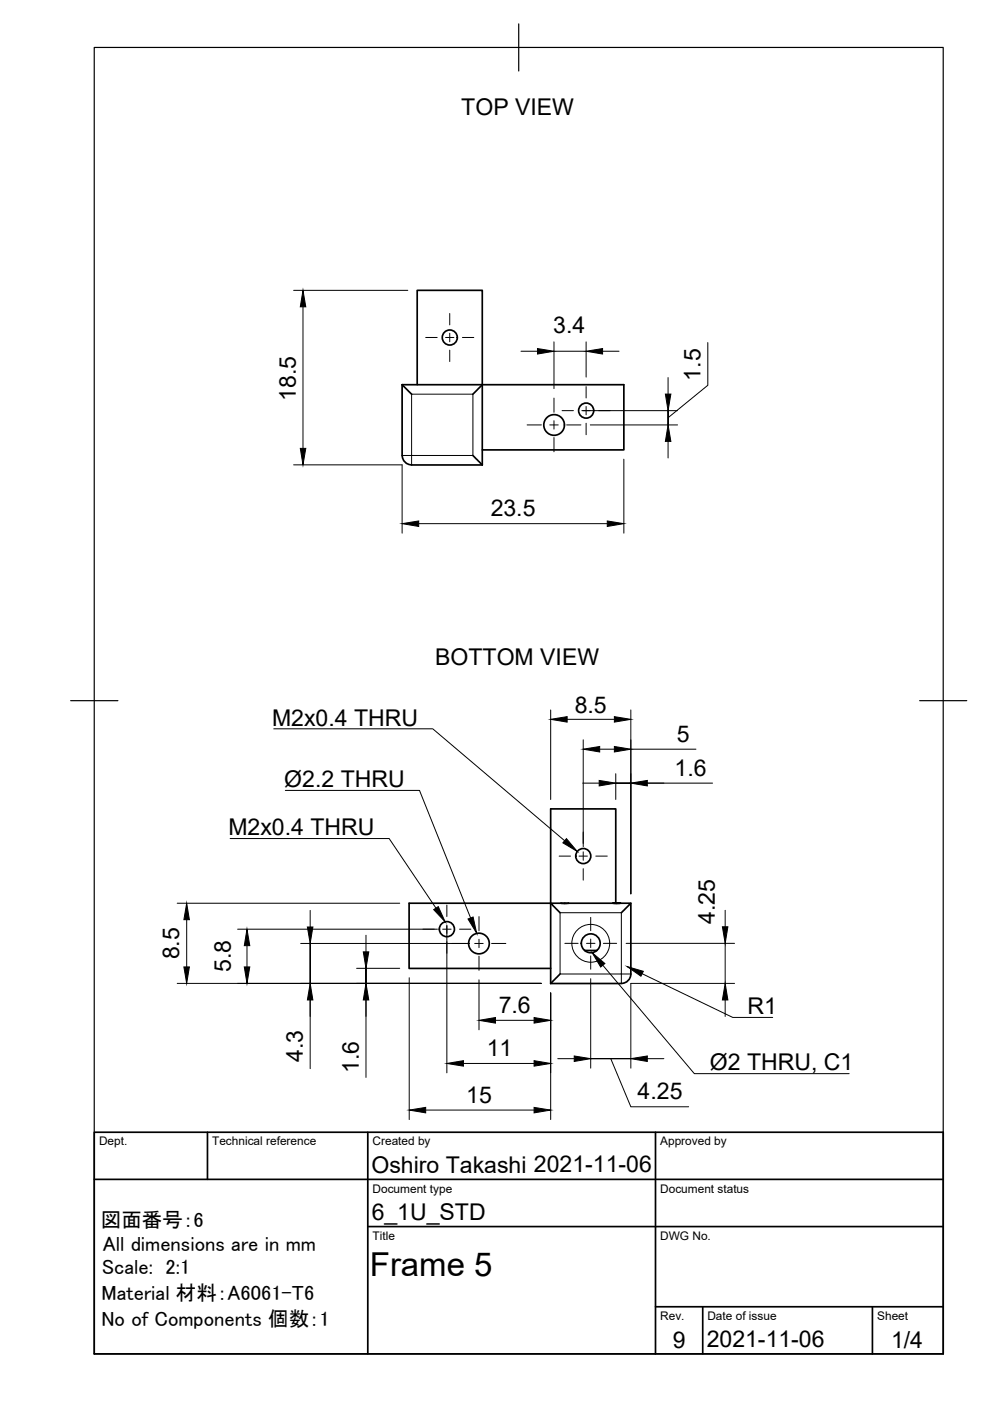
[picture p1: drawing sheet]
<svg xmlns="http://www.w3.org/2000/svg" width="210mm" height="297mm" viewBox="0 0 210 297" stroke-linecap="round" stroke-linejoin="round" font-family="sans-serif">
<!-- layer: Visible -->
<g fill="none" stroke="#000" stroke-width=".36">
<path d="M85.3 81.6h47v13.8h-30M85.3 81.6l2 2M85.3 81.6v15M85.3 96.6a2 2 0 0 0 2 2M87.3 98.6h15M88.5 81.6v-20h13.8v20M100.3 96.6l2 2M102.3 81.6l-2 2M102.3 81.6v17M116.8 191.5v-20h13.8v20M119 191.5h1.5M119 191.5h.7"/>
<path d="M119 191.5h-2.2l1.9 2M119.7 191.5h.8M120.5 191.5h9.4M129.9 191.5h1.7zM130.7 191.5h.1M131.6 191.5h2.2l-2.1 2M133.8 191.5v15a2 2 0 0 1-2 2M116.8 205.3h-30.1v-13.8h30.1v17M116.8 208.5h14.9M118.7 206.5l-1.9 2M123.9 201.5h2.7"/>
<circle cx="95.4" cy="71.6" r="1.6"/>
<circle cx="117.5" cy="90.1" r="2.19"/>
<circle cx="124.3" cy="87.1" r="1.6"/>
<circle cx="94.8" cy="197" r="1.6"/>
<circle cx="123.7" cy="181.5" r="1.6"/>
<circle cx="101.5" cy="200" r="2.19"/>
<circle cx="125.3" cy="200" r="2"/>
</g>
<!-- layer: Visible Narrow -->
<g fill="none" stroke="#000" stroke-width=".21">
<path d="M85.3 96.6h2v2M87.3 83.6h13v13h-13zM118.7 193.5h13v13h-13zM133.8 206.5h-2.1v2"/>
<circle cx="125.3" cy="200" r="4"/>
</g>
<!-- layer: Border -->
<path d="M20 10.1h180v276.9h-180zM110 5.1v10M15 148.6h10M195 148.6h10" fill="none" stroke="#000" stroke-width=".25"/>
<!-- layer: TitleBlock -->
<path d="M20 240.1h180v46.9h-180zM20 250h180M44 240.1v9.9M78 240.1v46.9M139 240.1v46.9M78 260.1h122M139 277.1h61M149 277.1v9.9M185 277.1v9.9" fill="none" stroke="#000" stroke-width=".36"/>
<!-- layer: Dimensions -->
<g fill="none" stroke="#000" stroke-width=".21">
<path d="M62.3 61.6h24.2M64.2 65.1v30M110.5 74.5h3.5M117.5 72.5v9.9M117.5 74.5h6.8M124.3 72.5v7.5M127.8 74.5h3.5M150.1 72.6v9.1l-8.5 6.9M62.3 98.6h23v14.4M123.6 87.1h20.1M125.2 90.1h18.5M132.3 97.4v15.6"/>
<path d="M141.6 87.1v3v-3M141.6 80.1v3.5M141.6 93.6v3.5M88.8 111h40M116.8 150.5v19M120.2 152.5h10.1M123.7 156.9v22.6M127.1 158.8h3.2M133.8 150.5v39M133.8 158.8h13.8M123.5 166h3.5M130.6 164v5.5"/>
<path d="M133.8 166h-3.2h3.2M133.8 166h17.3M37.6 191.5h47.2M39.6 195v10M50.4 197h42.4M65.8 193v3.5M77.6 198.3v3.5M94.7 196.3v31.2M153.8 193v3.5M37.6 208.5h77.1M52.4 200.5v4.5M63.8 200h35.7"/>
<path d="M65.8 208.5v-8.5v8.5M65.8 208.5v18.1M75.6 205.3h9.2M77.6 208.5v-3.2v3.2M77.6 208.5v19.9M86.8 207.3v30.1M101.6 207.7v10.6M105.1 216.3h8.1M116.8 210.5v26.9M125.2 207.5v19M132.8 200h22.9M153.8 200v8.5"/>
<path d="M153.8 212v3.5M155.7 208.5h-21.9v18M90.3 235.4h22.9M98.3 225.5h14.9M118.3 224.5h3.5M129.5 224.5l4.3 10.2h12.2M133.8 224.5h-8.6h8.6M137.2 224.5h3.6"/>
</g>
<g fill="#000" stroke="#000" stroke-width=".21">
<path d="M64.2 61.6l.6 3.5h-1.1zM114 73.9l3.5 .6-3.5 .6zM124.3 74.5l3.5-.6v1.2zM63.7 95.1h1.1l-.6 3.5zM141.1 83.6h1.1l-.6 3.5zM141.6 90.1l.6 3.5h-1.1zM85.3 111l3.5-.5v1.1zM128.8 110.5l3.5 .5-3.5 .6zM116.8 152.5l3.4-.6v1.2zM123.7 158.8l3.4-.5v1.1zM130.3 151.9l3.5 .6-3.5 .6zM130.3 158.3l3.5 .5-3.5 .6z"/>
<path d="M127 165.5l3.6 .5-3.6 .6zM133.8 166l3.4-.5v1.1zM39.6 191.5l.6 3.5h-1.2zM65.2 196.5h1.1l-.5 3.5zM153.2 196.5h1.1l-.5 3.5zM39 205h1.2l-.6 3.5zM51.8 205h1.2l-.6 3.5zM52.4 197l.6 3.5h-1.2zM65.8 208.5l.5 3.5h-1.1zM77.6 208.5l.6 3.5h-1.2zM77 201.8h1.2l-.6 3.5zM101.6 216.3l3.5-.6v1.2z"/>
<path d="M113.2 215.7l3.6 .6-3.6 .6zM153.8 208.5l.5 3.5h-1.1zM86.8 235.4l3.5-.6v1.2zM94.7 225.5l3.6-.6v1.1zM113.2 224.9l3.6 .6-3.6 .5zM113.2 234.8l3.6 .6-3.6 .6zM121.8 223.9l3.4 .6-3.4 .6zM133.8 224.5l3.4-.6v1.2z"/>
</g>
<!-- layer: Center Lines -->
<g fill="none" stroke="#000" stroke-width=".21">
<path d="M90.3 71.6h2.4M94.5 71.6h1.7M95.4 66.5v2.4M95.4 70.7v1.8M95.4 74.2v2.5M98 71.6h2.5M111.8 90.1h3M116.6 90.1h1.8M117.5 84.4v3M117.5 89.2v1.8M117.5 92.8v3M119.2 87.1h2.4"/>
<path d="M120.1 90.1h3.1M123.4 87.1h1.8M124.3 82v2.4M124.3 86.2v1.8M124.3 89.7v2.5M126.9 87.1h2.5M123.7 176.4v2.4M89.7 197h2.4M93.9 197h1.8M94.7 191.9v2.4M94.7 196.1v1.8M94.7 199.7v2.4"/>
<path d="M97.4 197h2.4M101.6 194.3v3M101.6 199.1v1.8M118.6 181.5h2.4M122.8 181.5h1.7M123.7 180.6v1.8M123.7 184.2v2.4M125.2 194.5v2.8M125.2 199.1v1.8M126.3 181.5h2.5M95.8 200h3.1M100.6 200h1.8"/>
<path d="M101.6 202.7v3M104.2 200h3.1M119.8 200h2.8M124.4 200h1.8M125.2 202.7v2.8M127.9 200h2.8"/>
</g>
<!-- layer: Annotations -->
<path d="M120.1 177.8l2.3 2.7-3.1-1.8zM91.9 192.9l1-.7 1.5 3.2zM99.2 194.8l1.1-.4 .8 3.5zM125.5 202l2.7 2.3-.8 .7zM133 204.9l3.4 1-.5 1.1z" fill="#000" stroke="#000" stroke-width=".21"/>
<path d="M58 154.5h33.8l27.9 23.8M48.8 177.8h33.7l9.9 14.7M60.5 167.6h28.4l10.9 27M127.8 204.6l19.4 23h32.8M136.1 206.4l19.3 9.3h8.4" fill="none" stroke="#000" stroke-width=".21"/>
<text font-size="7" x="78.4" y="270.6">Frame 5</text>
<g font-size="4.9">
<text x="97.8" y="24.3">TOP VIEW</text>
<text x="117.3" y="70.5">3.4</text>
<text x="148.5" y="80.7" transform="rotate(-90 148.5 80.7)">1.5</text>
<text x="62.7" y="85" transform="rotate(-90 62.7 85)">18.5</text>
<text x="104" y="109.5">23.5</text>
<text x="92.3" y="141">BOTTOM VIEW</text>
<text x="57.7" y="153.8">M2x0.4 THRU</text>
<text x="121.9" y="151.1">8.5</text>
<text x="143.5" y="157.3">5</text>
<text x="60.3" y="166.9">Ø2.2 THRU</text>
<text x="143" y="164.5">1.6</text>
<text x="48.4" y="177.1">M2x0.4 THRU</text>
<text x="151.6" y="195.9" transform="rotate(-90 151.6 195.9)">4.25</text>
<text x="38" y="203.4" transform="rotate(-90 38 203.4)">8.5</text>
<text x="48.9" y="206.1" transform="rotate(-90 48.9 206.1)">5.8</text>
<text x="105.7" y="214.8">7.6</text>
<text x="158.5" y="215">R1</text>
<text x="64.2" y="225.1" transform="rotate(-90 64.2 225.1)">4.3</text>
<text x="76.1" y="227.5" transform="rotate(-90 76.1 227.5)">1.6</text>
<text x="103.2" y="224">11</text>
<text x="150.5" y="226.9">Ø2 THRU, C1</text>
<text x="98.9" y="233.8">15</text>
<text x="135.2" y="233.1">4.25</text>
<text x="78.8" y="248.6">Oshiro Takashi 2021-11-06</text>
<text x="78.8" y="258.6">6_1U_STD</text>
<text x="142.6" y="285.7">9</text>
<text x="149.8" y="285.6">2021-11-06</text>
<text x="188.9" y="285.8">1/4</text>
</g>
<g font-size="4.4">
<text x="21.4" y="260.2">図面番号：6</text>
<text x="21.8" y="265.2">All dimensions are in mm</text>
<text x="21.5" y="275.7">Material 材料：A6061-T6</text>
<text x="21.6" y="270.2">Scale: 2:1</text>
<text x="21.5" y="281.2">No of Components 個数：1</text>
</g>
<g font-size="2.5">
<text x="21" y="242.9">Dept.</text>
<text x="45" y="242.9">Technical reference</text>
<text x="79" y="242.9">Created by</text>
<text x="140" y="242.9">Approved by</text>
<text x="79" y="252.8">Document type</text>
<text x="140" y="252.8">Document status</text>
<text x="79" y="262.9">Title</text>
<text x="140" y="262.9">DWG No.</text>
<text x="140" y="279.9">Rev.</text>
<text x="150" y="279.9">Date of issue</text>
<text x="186" y="279.9">Sheet</text>
</g>
</svg>
